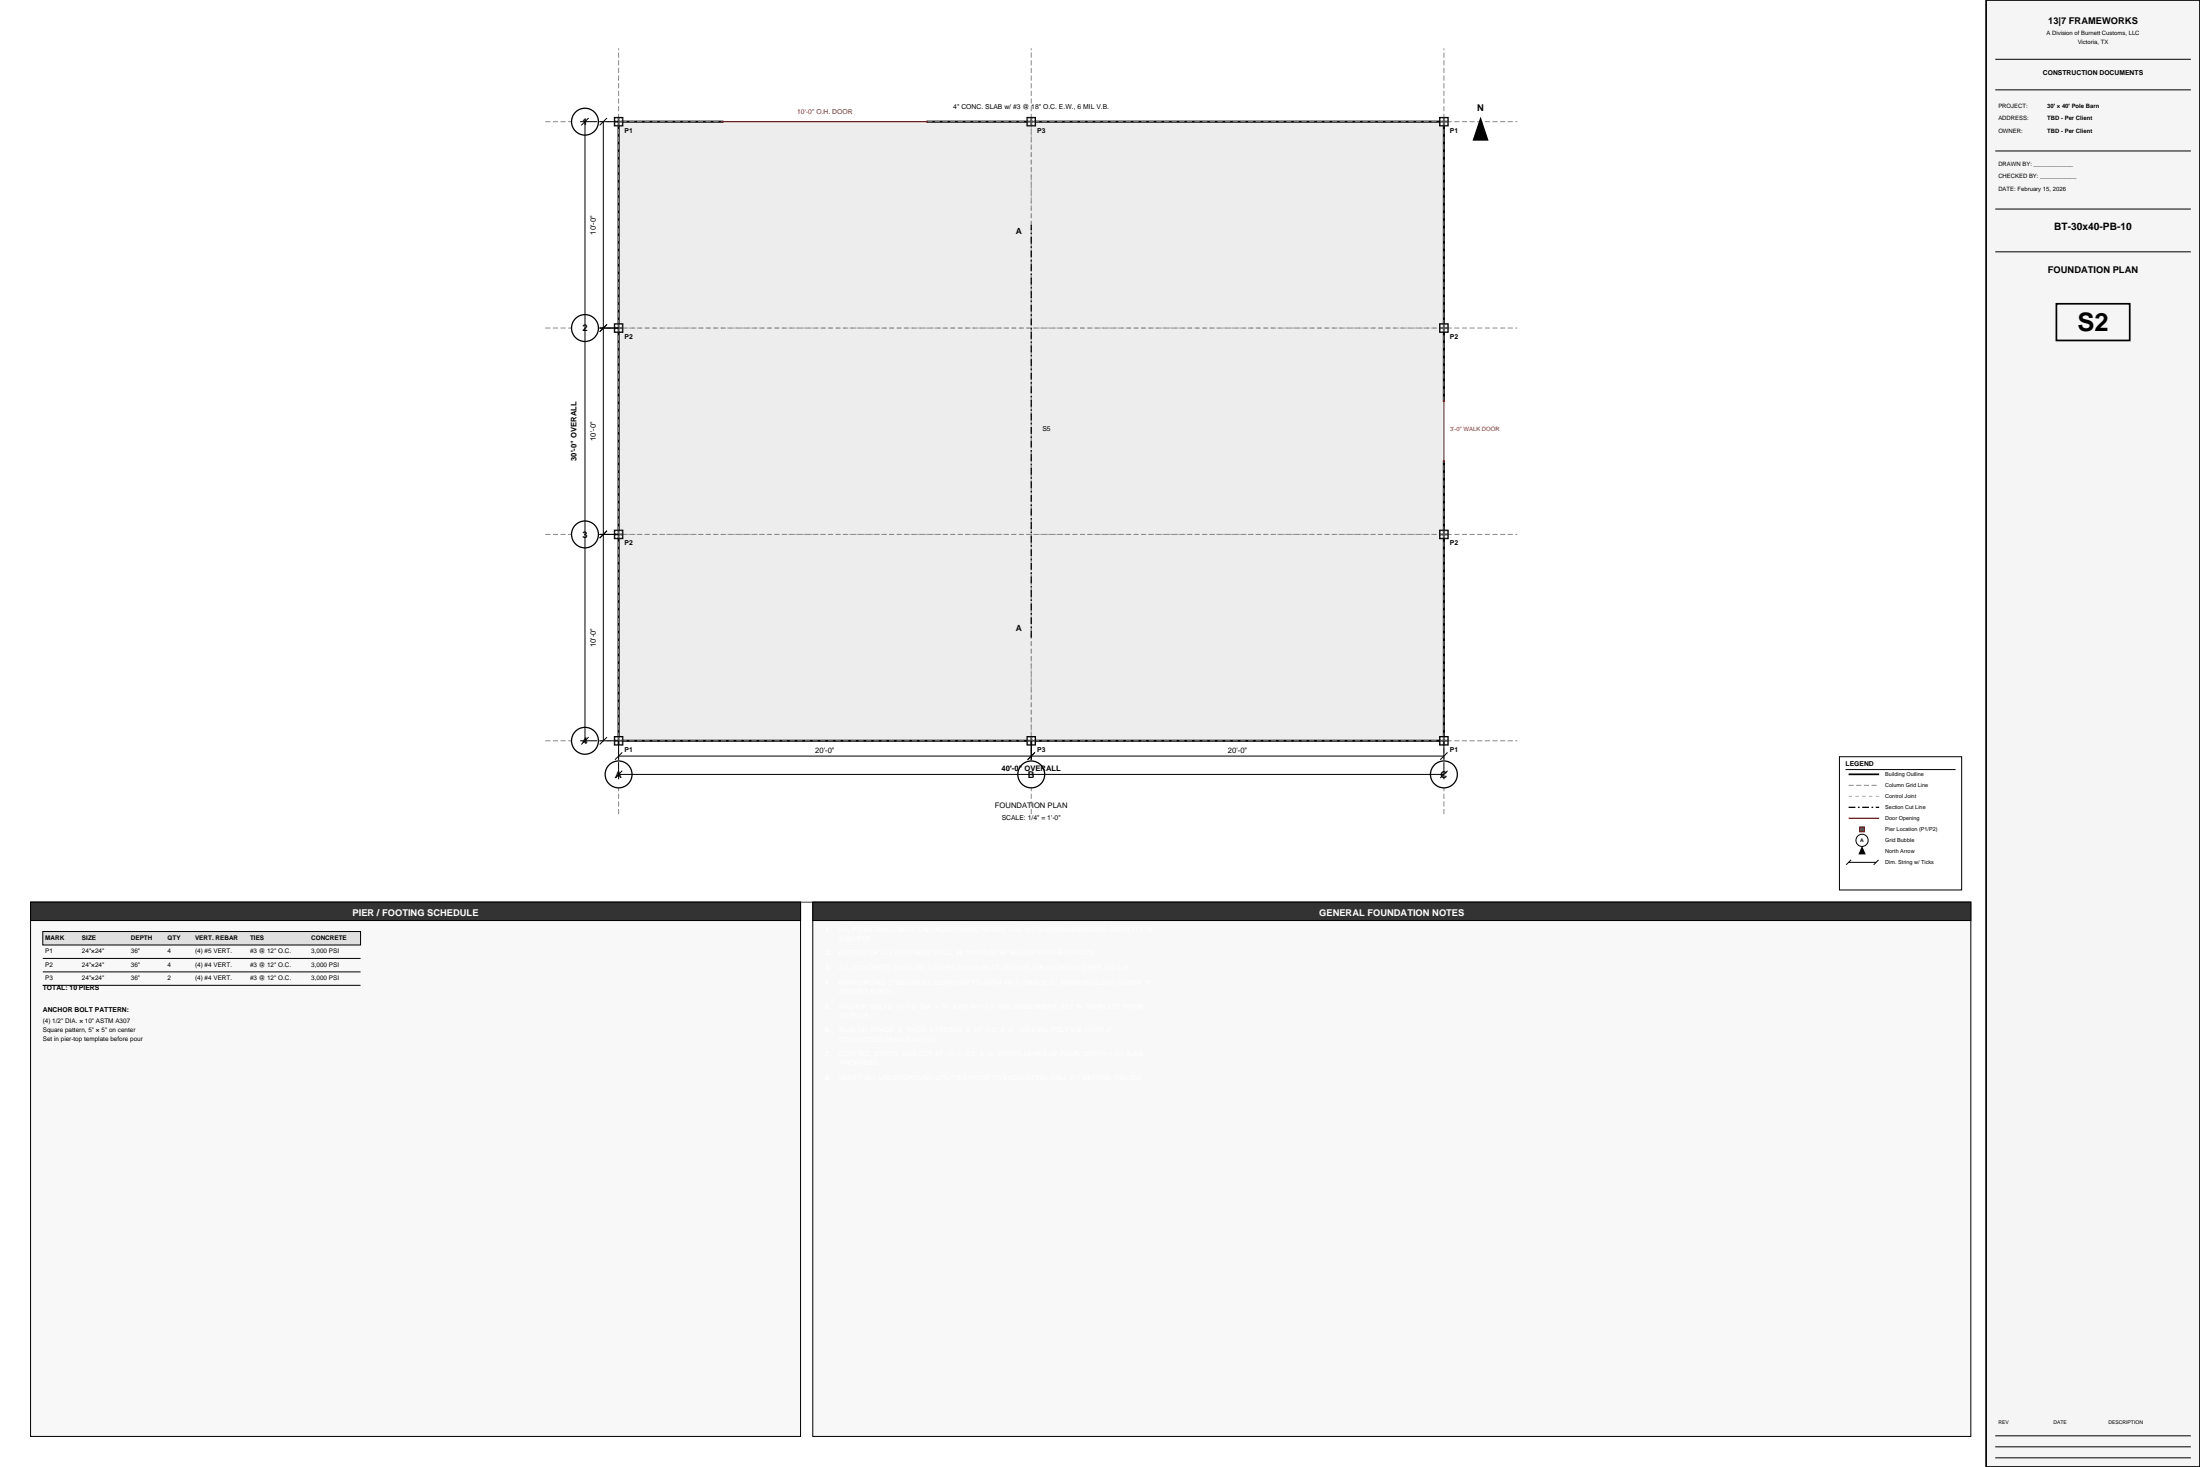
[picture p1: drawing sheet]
<svg xmlns="http://www.w3.org/2000/svg" width="914mm" height="610mm" viewBox="0 0 914 610" stroke-linecap="round" stroke-linejoin="round" font-family="sans-serif">
<path d="M825.5 0h88.9v609.6h-88.9z" fill-rule="evenodd" fill="#f5f5f5"/>
<path d="M825.5 0h88.9v609.6h-88.9zM854.7 126.2h30.5v15.3h-30.5z" fill="none" stroke="#000" stroke-width=".71" stroke-linecap="butt"/>
<path d="M829.3 24.6h81.3M829.3 37.3h81.3M829.3 62.7h81.3M829.3 86.9h81.3M829.3 104.6h81.3M829.3 596.6h81.3M829.3 605.8h81.3M829.3 601.2h81.3" fill="none" stroke="#000" stroke-width=".42"/>
<path d="M257.1 50.6h343v257.2h-343z" fill-rule="evenodd" fill="#ededed" stroke="#000" stroke-width=".88" stroke-linecap="butt"/>
<path d="M257.1 136.3h343M257.1 222.1h343M428.6 307.8v-257.2" fill="none" stroke="#aaa" stroke-width=".42" stroke-dasharray="1.4 1.4" stroke-linecap="butt"/>
<path d="M226.6 50.6h404M226.6 136.3h404M226.6 222.1h404M226.6 307.8h404M257.1 338.3v-318.2M428.6 338.3v-318.2M600.1 338.3v-318.2" fill="none" stroke="#888" stroke-width=".42" stroke-dasharray="2.1 1.1" stroke-linecap="butt"/>
<g fill="#fff" stroke="#000" stroke-width=".53">
<circle cx="257.1" cy="321.8" r="5.6"/>
<circle cx="428.6" cy="321.8" r="5.6"/>
<circle cx="600.1" cy="321.8" r="5.6"/>
<circle cx="243.1" cy="50.6" r="5.6"/>
<circle cx="243.1" cy="136.3" r="5.6"/>
<circle cx="243.1" cy="222.1" r="5.6"/>
<circle cx="243.1" cy="307.8" r="5.6"/>
</g>
<path d="M255.3 48.8h3.6v3.5h-3.6z" fill-rule="evenodd" fill="#555" stroke="#000" stroke-width=".42"/>
<g fill="#fff">
<circle cx="256.2" cy="51.5" r=".53"/>
<circle cx="256.2" cy="49.7" r=".53"/>
<circle cx="258" cy="51.5" r=".53"/>
<circle cx="258" cy="49.7" r=".53"/>
</g>
<path d="M255.3 134.5h3.6v3.6h-3.6z" fill-rule="evenodd" fill="#555" stroke="#000" stroke-width=".42"/>
<g fill="#fff">
<circle cx="256.2" cy="137.2" r=".53"/>
<circle cx="256.2" cy="135.4" r=".53"/>
<circle cx="258" cy="137.2" r=".53"/>
<circle cx="258" cy="135.4" r=".53"/>
</g>
<path d="M255.3 220.3h3.6v3.6h-3.6z" fill-rule="evenodd" fill="#555" stroke="#000" stroke-width=".42"/>
<g fill="#fff">
<circle cx="256.2" cy="223" r=".53"/>
<circle cx="256.2" cy="221.2" r=".53"/>
<circle cx="258" cy="223" r=".53"/>
<circle cx="258" cy="221.2" r=".53"/>
</g>
<path d="M255.3 306.1h3.6v3.5h-3.6z" fill-rule="evenodd" fill="#555" stroke="#000" stroke-width=".42"/>
<g fill="#fff">
<circle cx="256.2" cy="308.7" r=".53"/>
<circle cx="256.2" cy="306.9" r=".53"/>
<circle cx="258" cy="308.7" r=".53"/>
<circle cx="258" cy="306.9" r=".53"/>
</g>
<path d="M426.8 48.8h3.6v3.5h-3.6z" fill-rule="evenodd" fill="#555" stroke="#000" stroke-width=".42"/>
<g fill="#fff">
<circle cx="427.7" cy="51.5" r=".53"/>
<circle cx="427.7" cy="49.7" r=".53"/>
<circle cx="429.5" cy="51.5" r=".53"/>
<circle cx="429.5" cy="49.7" r=".53"/>
</g>
<path d="M426.8 306.1h3.6v3.5h-3.6z" fill-rule="evenodd" fill="#555" stroke="#000" stroke-width=".42"/>
<g fill="#fff">
<circle cx="427.7" cy="308.7" r=".53"/>
<circle cx="427.7" cy="306.9" r=".53"/>
<circle cx="429.5" cy="308.7" r=".53"/>
<circle cx="429.5" cy="306.9" r=".53"/>
</g>
<path d="M598.4 48.8h3.5v3.5h-3.5z" fill-rule="evenodd" fill="#555" stroke="#000" stroke-width=".42"/>
<g fill="#fff">
<circle cx="599.3" cy="51.5" r=".53"/>
<circle cx="599.3" cy="49.7" r=".53"/>
<circle cx="601" cy="51.5" r=".53"/>
<circle cx="601" cy="49.7" r=".53"/>
</g>
<path d="M598.4 134.5h3.5v3.6h-3.5z" fill-rule="evenodd" fill="#555" stroke="#000" stroke-width=".42"/>
<g fill="#fff">
<circle cx="599.3" cy="137.2" r=".53"/>
<circle cx="599.3" cy="135.4" r=".53"/>
<circle cx="601" cy="137.2" r=".53"/>
<circle cx="601" cy="135.4" r=".53"/>
</g>
<path d="M598.4 220.3h3.5v3.6h-3.5z" fill-rule="evenodd" fill="#555" stroke="#000" stroke-width=".42"/>
<g fill="#fff">
<circle cx="599.3" cy="223" r=".53"/>
<circle cx="599.3" cy="221.2" r=".53"/>
<circle cx="601" cy="223" r=".53"/>
<circle cx="601" cy="221.2" r=".53"/>
</g>
<path d="M598.4 306.1h3.5v3.5h-3.5z" fill-rule="evenodd" fill="#555" stroke="#000" stroke-width=".42"/>
<g fill="#fff">
<circle cx="599.3" cy="308.7" r=".53"/>
<circle cx="599.3" cy="306.9" r=".53"/>
<circle cx="601" cy="308.7" r=".53"/>
<circle cx="601" cy="306.9" r=".53"/>
</g>
<path d="M300.7 50.6h84.3M600.1 167v24.4" fill="none" stroke="#fff" stroke-width="1.4" stroke-linecap="butt"/>
<path d="M300 50.6h85.7M600.1 166.3v25.8" fill="none" stroke="#c00" stroke-width=".53"/>
<path d="M428.6 265v-171.6" fill="none" stroke="#000" stroke-width=".53" stroke-dasharray="2.8 1.1 .7 1.1" stroke-linecap="butt"/>
<path d="M615.4 49.3l2.9 8.9h-5.9z" fill="#000" stroke="#000" stroke-width=".53"/>
<g fill="none" stroke="#000" stroke-width=".42">
<path d="M241.1 50.6h7.1M243.1 50.6v257.2M244.7 49l-3.1 3.1M249.2 50.6h7.9M250.8 50.6v257.2M252.3 49l-3.1 3.1M249.2 136.3h7.9M252.3 134.8l-3.1 3M249.2 222.1h7.9M252.3 220.6l-3.1 3M241.1 307.8h7.1M244.7 306.3l-3.1 3.1"/>
<path d="M249.2 307.8h7.9v7.9M252.3 306.3l-3.1 3.1M257.1 316.7v7.1M257.1 314.2h343M258.6 312.7l-3 3M428.6 307.8v7.9M430.1 312.7l-3 3M600.1 307.8v7.9M600.1 316.7v7.1M601.7 312.7l-3.1 3M257.1 321.8h343M258.6 320.3l-3 3"/>
<path d="M601.7 320.3l-3.1 3"/>
</g>
<path d="M764.5 314.5h50.8v55.3h-50.8z" fill-rule="evenodd" fill="#fff" stroke="#000" stroke-width=".42"/>
<path d="M767.1 319.8h45.7" fill="none" stroke="#000" stroke-width=".42"/>
<path d="M768.3 321.8h12.7" fill="none" stroke="#000" stroke-width=".71" stroke-linecap="butt"/>
<path d="M768.3 326.3h12.7" fill="none" stroke="#888" stroke-width=".42" stroke-dasharray="2.1 1.1" stroke-linecap="butt"/>
<path d="M768.3 330.9h12.7" fill="none" stroke="#aaa" stroke-width=".42" stroke-dasharray="1.4 1.4" stroke-linecap="butt"/>
<path d="M768.3 335.5h12.7" fill="none" stroke="#000" stroke-width=".53" stroke-dasharray="2.8 1.1 .7 1.1" stroke-linecap="butt"/>
<path d="M768.3 340.1h12.7" fill="none" stroke="#c00" stroke-width=".53"/>
<path d="M772.9 343.6h2.1v2h-2.1z" fill-rule="evenodd" fill="#555" stroke="#c00" stroke-width=".42"/>
<circle cx="773.9" cy="349.2" r="2.54" fill="#fff" stroke="#000" stroke-width=".42"/>
<path d="M773.9 351.5l1.6 3.5h-3.1z" fill="#000"/>
<path d="M768.3 358.3h11.5M769.4 357.3l-2.1 2.1M780.8 357.3l-2 2.1" fill="none" stroke="#000" stroke-width=".42"/>
<path d="M12.7 374.9h806.4" fill="none" stroke="#444" stroke-width=".42"/>
<path d="M12.7 374.9h320v222h-320z" fill-rule="evenodd" fill="#f8f8f8"/>
<path d="M12.7 374.9h320v222h-320z" fill="none" stroke="#000" stroke-width=".42"/>
<path d="M12.7 374.9h320v7.6h-320z" fill-rule="evenodd" fill="#333" stroke="#000" stroke-width=".42"/>
<path d="M17.8 387.1h132.1v5.6h-132.1z" fill-rule="evenodd" fill="#e0e0e0"/>
<path d="M17.8 387.1h132.1v5.6h-132.1zM17.8 398.3h132.1M17.8 403.9h132.1M17.8 409.4h132.1" fill="none" stroke="#000" stroke-width=".42"/>
<path d="M337.8 374.9h481.3v222h-481.3z" fill-rule="evenodd" fill="#f8f8f8"/>
<path d="M337.8 374.9h481.3v222h-481.3z" fill="none" stroke="#000" stroke-width=".42"/>
<path d="M337.8 374.9h481.3v7.6h-481.3z" fill-rule="evenodd" fill="#333" stroke="#000" stroke-width=".42"/>
<text font-size="10.6" x="863.5" y="137.7">S2</text>
<text font-size="4.2" x="853.8" y="95.8">BT-30x40-PB-10</text>
<g font-size="3.9">
<text x="851.3" y="10.2">13|7 FRAMEWORKS</text>
<text x="614" y="46.2">N</text>
<text x="242.1" y="52">1</text>
<text x="851.2" y="113.5">FOUNDATION PLAN</text>
<text x="242.1" y="137.7">2</text>
<text x="242.1" y="223.5">3</text>
<text x="242.1" y="309.2">4</text>
<text x="255.7" y="323.2">A</text>
<text x="427.2" y="323.2">B</text>
<text x="598.7" y="323.2">C</text>
</g>
<g font-size="3.9" fill="#fff">
<text x="146.5" y="380.5">PIER / FOOTING SCHEDULE</text>
<text x="548.3" y="380.5">GENERAL FOUNDATION NOTES</text>
</g>
<g font-size="3.5">
<text x="422.3" y="97.2">A</text>
<text x="422.3" y="262.4">A</text>
</g>
<g font-size="3.2">
<text x="247.7" y="97.5" transform="rotate(-90 247.7 97.5)">10'-0&quot;</text>
<text x="247.7" y="183.2" transform="rotate(-90 247.7 183.2)">10'-0&quot;</text>
<text x="239.6" y="191.5" transform="rotate(-90 239.6 191.5)">30'-0&quot; OVERALL</text>
<text x="247.7" y="269" transform="rotate(-90 247.7 269)">10'-0&quot;</text>
<text x="338.8" y="312.9">20'-0&quot;</text>
<text x="510.3" y="312.9">20'-0&quot;</text>
<text x="416.3" y="320.3">40'-0&quot; OVERALL</text>
<text x="413.5" y="335.8">FOUNDATION PLAN</text>
</g>
<g font-size="2.8">
<text x="849.1" y="31">CONSTRUCTION DOCUMENTS</text>
<text x="396.2" y="45.5">4&quot; CONC. SLAB w/ #3 @ 18&quot; O.C. E.W., 6 MIL V.B.</text>
<text x="259.6" y="55.1">P1</text>
<text x="431.1" y="55.1">P3</text>
<text x="602.6" y="55.1">P1</text>
<text x="259.6" y="140.9">P2</text>
<text x="602.6" y="140.9">P2</text>
<text x="433.2" y="179.2">S5</text>
<text x="259.6" y="226.6">P2</text>
<text x="602.6" y="226.6">P2</text>
<text x="259.6" y="312.4">P1</text>
<text x="431.1" y="312.4">P3</text>
<text x="602.6" y="312.4">P1</text>
<text x="767.1" y="318.3">LEGEND</text>
<text x="416.3" y="340.9">SCALE: 1/4&quot; = 1'-0&quot;</text>
<text x="17.8" y="411.5">TOTAL: 10 PIERS</text>
<text x="17.8" y="420.4">ANCHOR BOLT PATTERN:</text>
</g>
<text font-size="2.8" fill="#c00" x="331.4" y="47.5">10'-0&quot; O.H. DOOR</text>
<g font-size="2.6">
<text x="18.8" y="390.6">MARK</text>
<text x="34.1" y="390.6">SIZE</text>
<text x="54.4" y="390.6">DEPTH</text>
<text x="69.6" y="390.6">QTY</text>
<text x="81.1" y="390.6">VERT. REBAR</text>
<text x="103.9" y="390.6">TIES</text>
<text x="129.3" y="390.6">CONCRETE</text>
<text x="18.8" y="396.2">P1</text>
<text x="18.8" y="401.7">P2</text>
<text x="34.1" y="396.2">24&quot;×24&quot;</text>
<text x="34.1" y="401.7">24&quot;×24&quot;</text>
<text x="54.4" y="396.2">36&quot;</text>
<text x="54.4" y="401.7">36&quot;</text>
<text x="69.6" y="396.2">4</text>
<text x="69.6" y="401.7">4</text>
<text x="81.1" y="396.2">(4) #5 VERT.</text>
<text x="81.1" y="401.7">(4) #4 VERT.</text>
<text x="103.9" y="396.2">#3 @ 12&quot; O.C.</text>
<text x="103.9" y="401.7">#3 @ 12&quot; O.C.</text>
<text x="129.3" y="396.2">3,000 PSI</text>
<text x="129.3" y="401.7">3,000 PSI</text>
<text x="18.8" y="407.3">P3</text>
<text x="34.1" y="407.3">24&quot;×24&quot;</text>
<text x="54.4" y="407.3">36&quot;</text>
<text x="69.6" y="407.3">2</text>
<text x="81.1" y="407.3">(4) #4 VERT.</text>
<text x="103.9" y="407.3">#3 @ 12&quot; O.C.</text>
<text x="129.3" y="407.3">3,000 PSI</text>
<text x="17.8" y="424.9">(4) 1/2&quot; DIA. × 10&quot; ASTM A307</text>
<text x="17.8" y="428.8">Square pattern, 5&quot; × 5&quot; on center</text>
<text x="17.8" y="432.6">Set in pier-top template before pour</text>
</g>
<g font-size="2.5">
<text x="850.6" y="14.7">A Division of Burnett Customs, LLC</text>
<text x="863.6" y="18.3">Victoria, TX</text>
<text x="830.6" y="45">PROJECT:</text>
<text x="850.9" y="45">30' × 40' Pole Barn</text>
<text x="830.6" y="50">ADDRESS:</text>
<text x="850.9" y="50">TBD - Per Client</text>
<text x="830.6" y="55.1">OWNER:</text>
<text x="850.9" y="55.1">TBD - Per Client</text>
<text x="830.6" y="69.1">DRAWN BY: ____________</text>
<text x="830.6" y="74.2">CHECKED BY: ___________</text>
<text x="830.6" y="79.2">DATE: February 15, 2026</text>
</g>
<text font-size="2.5" fill="#c00" x="602.7" y="179.2">3'-0&quot; WALK DOOR</text>
<g font-size="2.3">
<text x="783.6" y="322.5">Building Outline</text>
<text x="783.6" y="327.1">Column Grid Line</text>
<text x="783.6" y="331.7">Control Joint</text>
<text x="783.6" y="336.2">Section Cut Line</text>
<text x="783.6" y="340.8">Door Opening</text>
<text x="783.6" y="345.4">Pier Location (P1/P2)</text>
<text x="783.6" y="350">Grid Bubble</text>
<text x="783.6" y="354.5">North Arrow</text>
<text x="783.6" y="359.1">Dim. String w/ Ticks</text>
</g>
<g font-size="2.1">
<text x="773.2" y="350">A</text>
<text x="830.6" y="591.8">REV</text>
<text x="853.4" y="591.8">DATE</text>
<text x="876.3" y="591.8">DESCRIPTION</text>
</g>
</svg>
